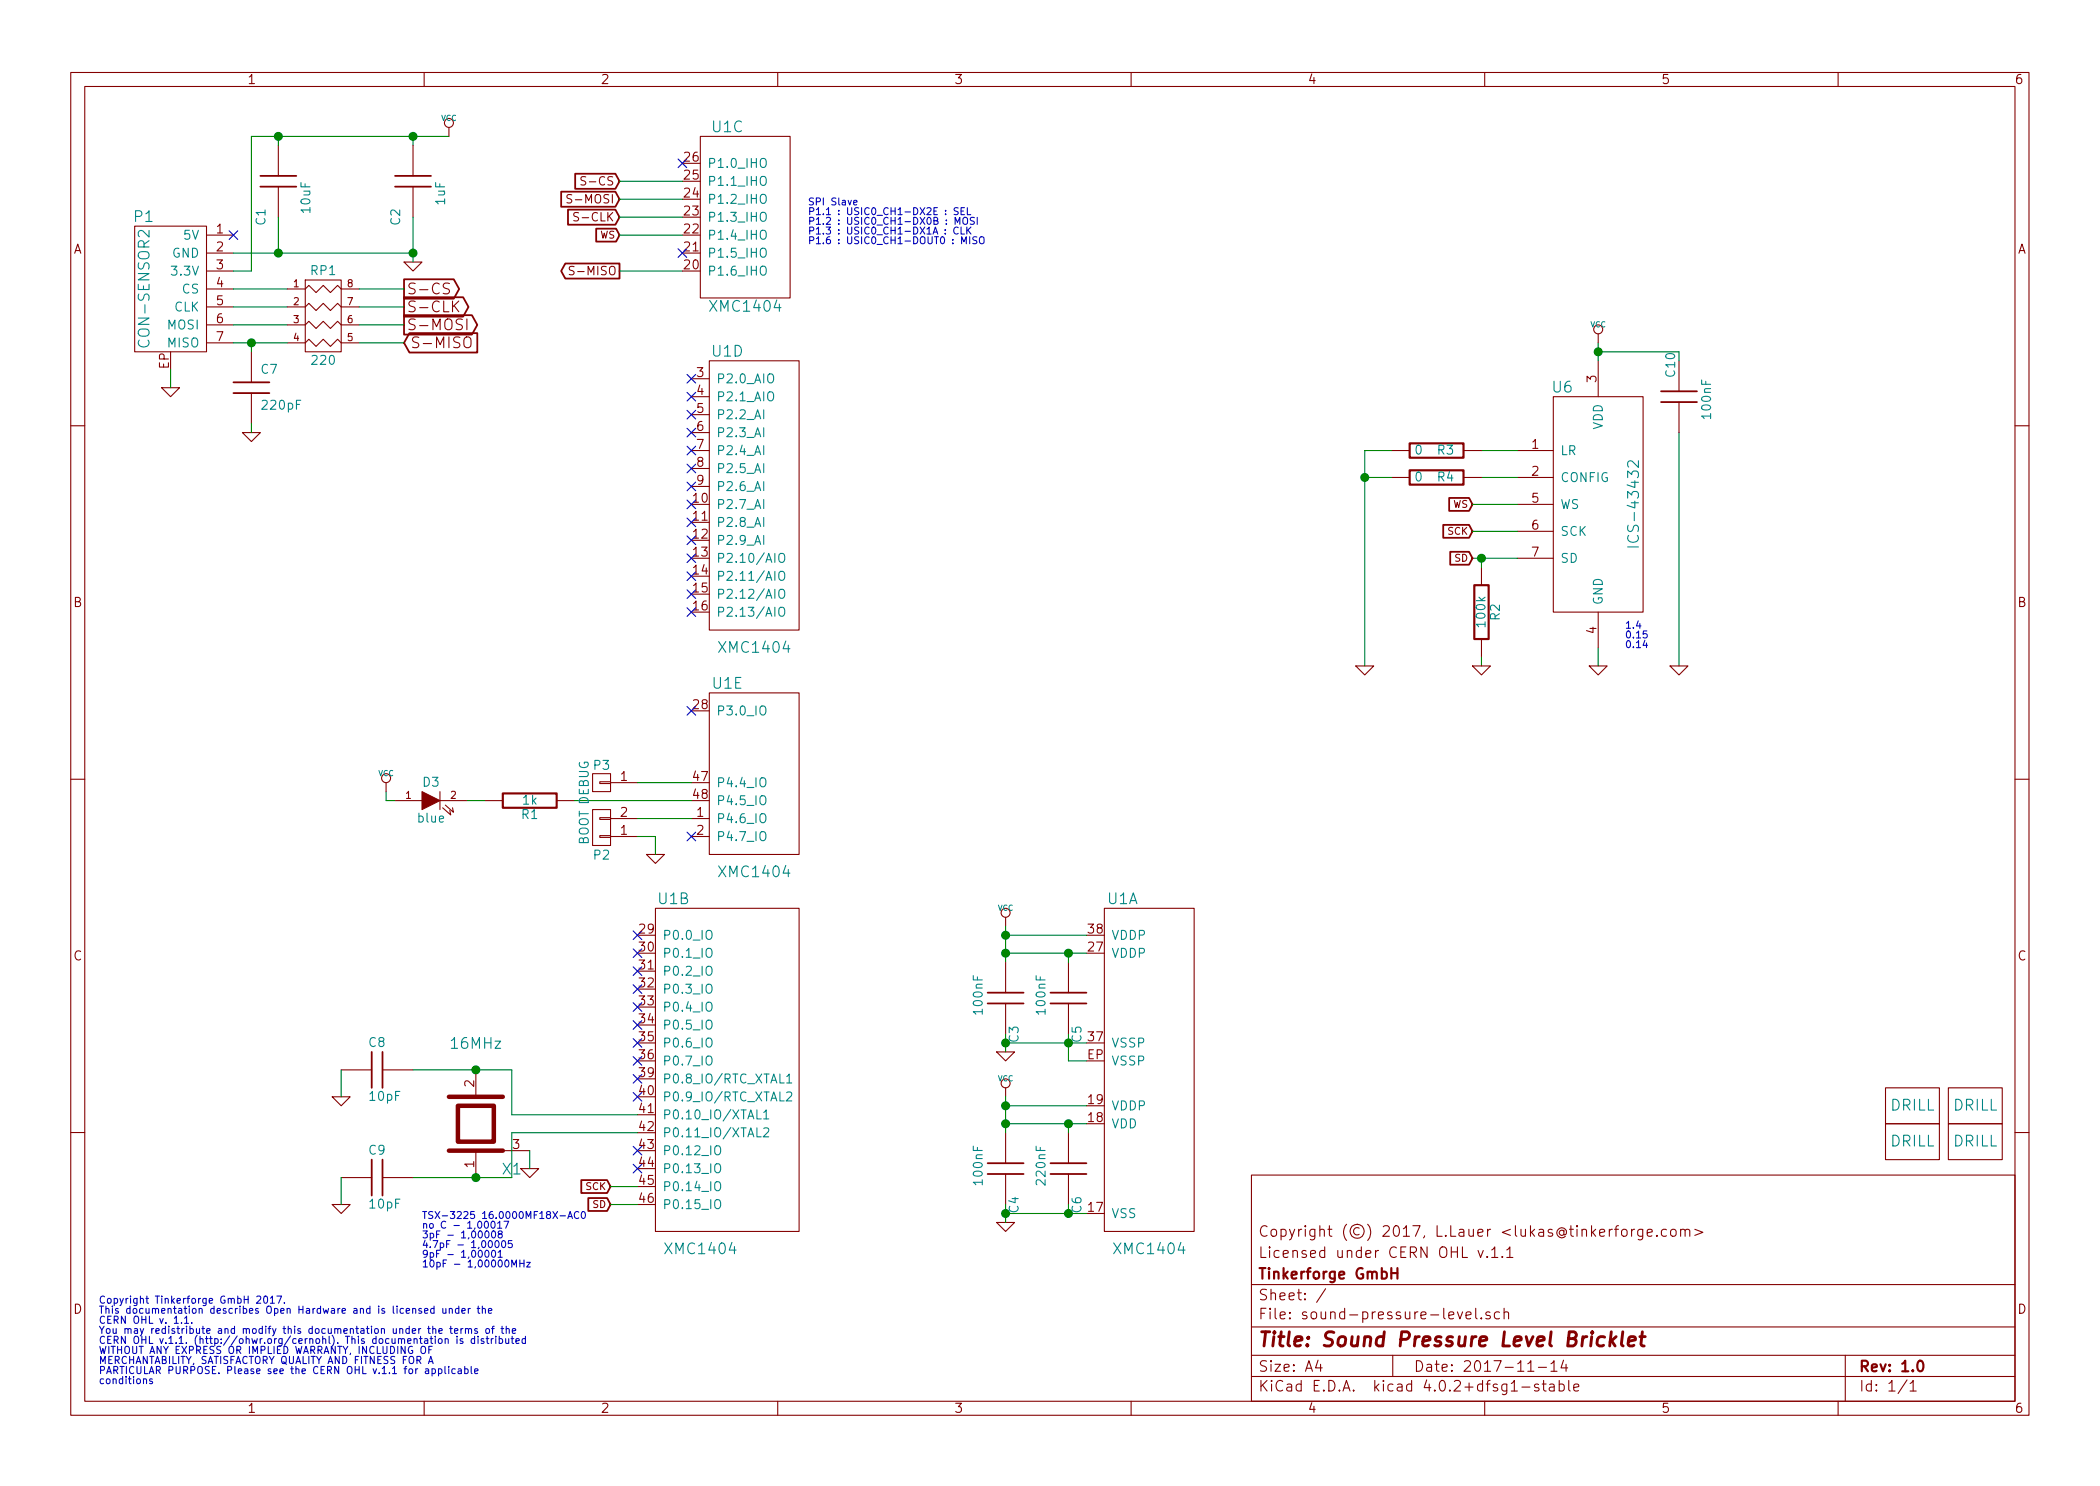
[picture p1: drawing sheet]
EESchema Schematic File Version 2
LIBS:tinkerforge
LIBS:power
LIBS:device
LIBS:transistors
LIBS:conn
LIBS:linear
LIBS:regul
LIBS:74xx
LIBS:cmos4000
LIBS:adc-dac
LIBS:memory
LIBS:xilinx
LIBS:microcontrollers
LIBS:dsp
LIBS:microchip
LIBS:analog_switches
LIBS:motorola
LIBS:texas
LIBS:intel
LIBS:audio
LIBS:interface
LIBS:digital-audio
LIBS:philips
LIBS:display
LIBS:cypress
LIBS:siliconi
LIBS:opto
LIBS:atmel
LIBS:contrib
LIBS:valves
LIBS:sound-pressure-level-cache
EELAYER 25 0
EELAYER END
$Descr A4 11693 8268
encoding utf-8
Sheet 1 1
Title "Sound Pressure Level Bricklet"
Date "2017-11-14"
Rev "1.0"
Comp "Tinkerforge GmbH"
Comment1 "Licensed under CERN OHL v.1.1"
Comment2 "Copyright (©) 2017, L.Lauer <lukas@tinkerforge.com>"
Comment3 ""
Comment4 ""
$EndDescr
Text Notes 550  7700 0    40   ~ 0
Copyright Tinkerforge GmbH 2017.\nThis documentation describes Open Hardware and is licensed under the\nCERN OHL v. 1.1.\nYou may redistribute and modify this documentation under the terms of the\nCERN OHL v.1.1. (http://ohwr.org/cernohl). This documentation is distributed\nWITHOUT ANY EXPRESS OR IMPLIED WARRANTY, INCLUDING OF\nMERCHANTABILITY, SATISFACTORY QUALITY AND FITNESS FOR A\nPARTICULAR PURPOSE. Please see the CERN OHL v.1.1 for applicable\nconditions\n
$Comp
L DRILL U2
U 1 1
P 10650 6150
F 0 "U2" H 10700 6200 60  0001 C CNN
F 1 "DRILL" H 10650 6150 60  0000 C CNN
F 2 "kicad-libraries:DRILL_NP" H 10650 6150 60  0001 C CNN
F 3 "" H 10650 6150 60  0001 C CNN
	1    10650 6150
	1    0    0    -1  
$EndComp
$Comp
L DRILL U3
U 1 1
P 10650 6350
F 0 "U3" H 10700 6400 60  0001 C CNN
F 1 "DRILL" H 10650 6350 60  0000 C CNN
F 2 "kicad-libraries:DRILL_NP" H 10650 6350 60  0001 C CNN
F 3 "" H 10650 6350 60  0001 C CNN
	1    10650 6350
	1    0    0    -1  
$EndComp
$Comp
L DRILL U5
U 1 1
P 11000 6350
F 0 "U5" H 11050 6400 60  0001 C CNN
F 1 "DRILL" H 11000 6350 60  0000 C CNN
F 2 "kicad-libraries:DRILL_NP" H 11000 6350 60  0001 C CNN
F 3 "" H 11000 6350 60  0001 C CNN
	1    11000 6350
	1    0    0    -1  
$EndComp
$Comp
L DRILL U4
U 1 1
P 11000 6150
F 0 "U4" H 11050 6200 60  0001 C CNN
F 1 "DRILL" H 11000 6150 60  0000 C CNN
F 2 "kicad-libraries:DRILL_NP" H 11000 6150 60  0001 C CNN
F 3 "" H 11000 6150 60  0001 C CNN
	1    11000 6150
	1    0    0    -1  
$EndComp
$Comp
L VCC #PWR01
U 1 1
P 2500 750
F 0 "#PWR01" H 2500 850 30  0001 C CNN
F 1 "VCC" H 2500 850 30  0000 C CNN
F 2 "" H 2500 750 60  0001 C CNN
F 3 "" H 2500 750 60  0001 C CNN
	1    2500 750 
	1    0    0    -1  
$EndComp
$Comp
L GND #PWR02
U 1 1
P 950 2150
F 0 "#PWR02" H 950 2150 30  0001 C CNN
F 1 "GND" H 950 2080 30  0001 C CNN
F 2 "" H 950 2150 60  0001 C CNN
F 3 "" H 950 2150 60  0001 C CNN
	1    950  2150
	1    0    0    -1  
$EndComp
$Comp
L CON-SENSOR2 P1
U 1 1
P 950 1600
F 0 "P1" H 1100 2000 60  0000 C CNN
F 1 "CON-SENSOR2" V 1100 1600 60  0000 C CNN
F 2 "kicad-libraries:CON-SENSOR2" H 950 1600 60  0001 C CNN
F 3 "" H 950 1600 60  0001 C CNN
	1    950  1600
	-1   0    0    -1  
$EndComp
$Comp
L C C1
U 1 1
P 1550 1000
F 0 "C1" V 1650 1150 50  0000 L CNN
F 1 "10uF" V 1400 1000 50  0000 L CNN
F 2 "kicad-libraries:C0805" H 1550 1000 60  0001 C CNN
F 3 "" H 1550 1000 60  0001 C CNN
	1    1550 1000
	-1   0    0    1   
$EndComp
$Comp
L C C2
U 1 1
P 2300 1000
F 0 "C2" V 2400 1150 50  0000 L CNN
F 1 "1uF" V 2150 1000 50  0000 L CNN
F 2 "kicad-libraries:C0603F" H 2300 1000 60  0001 C CNN
F 3 "" H 2300 1000 60  0001 C CNN
	1    2300 1000
	-1   0    0    1   
$EndComp
$Comp
L GND #PWR03
U 1 1
P 2300 1450
F 0 "#PWR03" H 2300 1450 30  0001 C CNN
F 1 "GND" H 2300 1380 30  0001 C CNN
F 2 "" H 2300 1450 60  0001 C CNN
F 3 "" H 2300 1450 60  0001 C CNN
	1    2300 1450
	1    0    0    -1  
$EndComp
$Comp
L XMC1XXX48 U1
U 2 1
P 3900 5950
F 0 "U1" H 3750 6900 60  0000 C CNN
F 1 "XMC1404" H 3900 4950 60  0000 C CNN
F 2 "kicad-libraries:QFN48-EP2" H 4050 6700 60  0001 C CNN
F 3 "" H 4050 6700 60  0000 C CNN
	2    3900 5950
	1    0    0    -1  
$EndComp
$Comp
L XMC1XXX48 U1
U 1 1
P 6400 5950
F 0 "U1" H 6250 6900 60  0000 C CNN
F 1 "XMC1404" H 6400 4950 60  0000 C CNN
F 2 "kicad-libraries:QFN48-EP2" H 6550 6700 60  0001 C CNN
F 3 "" H 6550 6700 60  0000 C CNN
	1    6400 5950
	1    0    0    -1  
$EndComp
$Comp
L XMC1XXX48 U1
U 4 1
P 4200 2600
F 0 "U1" H 4050 3250 60  0000 C CNN
F 1 "XMC1404" H 4200 1600 60  0000 C CNN
F 2 "kicad-libraries:QFN48-EP2" H 4350 3350 60  0001 C CNN
F 3 "" H 4350 3350 60  0000 C CNN
	4    4200 2600
	1    0    0    -1  
$EndComp
$Comp
L XMC1XXX48 U1
U 3 1
P 4150 1200
F 0 "U1" H 4050 1700 60  0000 C CNN
F 1 "XMC1404" H 4150 700 60  0000 C CNN
F 2 "kicad-libraries:QFN48-EP2" H 4300 1950 60  0001 C CNN
F 3 "" H 4300 1950 60  0000 C CNN
	3    4150 1200
	1    0    0    -1  
$EndComp
$Comp
L C C3
U 1 1
P 5600 5550
F 0 "C3" V 5650 5300 50  0000 L CNN
F 1 "100nF" V 5450 5450 50  0000 L CNN
F 2 "kicad-libraries:C0603F" H 5600 5550 60  0001 C CNN
F 3 "" H 5600 5550 60  0001 C CNN
	1    5600 5550
	1    0    0    -1  
$EndComp
$Comp
L C C5
U 1 1
P 5950 5550
F 0 "C5" V 6000 5300 50  0000 L CNN
F 1 "100nF" V 5800 5450 50  0000 L CNN
F 2 "kicad-libraries:C0603F" H 5950 5550 60  0001 C CNN
F 3 "" H 5950 5550 60  0001 C CNN
	1    5950 5550
	1    0    0    -1  
$EndComp
$Comp
L C C6
U 1 1
P 5950 6500
F 0 "C6" V 6000 6250 50  0000 L CNN
F 1 "220nF" V 5800 6400 50  0000 L CNN
F 2 "kicad-libraries:C0603F" H 5950 6500 60  0001 C CNN
F 3 "" H 5950 6500 60  0001 C CNN
	1    5950 6500
	1    0    0    -1  
$EndComp
$Comp
L C C4
U 1 1
P 5600 6500
F 0 "C4" V 5650 6250 50  0000 L CNN
F 1 "100nF" V 5450 6400 50  0000 L CNN
F 2 "kicad-libraries:C0603F" H 5600 6500 60  0001 C CNN
F 3 "" H 5600 6500 60  0001 C CNN
	1    5600 6500
	1    0    0    -1  
$EndComp
$Comp
L VCC #PWR04
U 1 1
P 5600 5150
F 0 "#PWR04" H 5600 5250 30  0001 C CNN
F 1 "VCC" H 5600 5250 30  0000 C CNN
F 2 "" H 5600 5150 60  0001 C CNN
F 3 "" H 5600 5150 60  0001 C CNN
	1    5600 5150
	1    0    0    -1  
$EndComp
$Comp
L VCC #PWR05
U 1 1
P 5600 6100
F 0 "#PWR05" H 5600 6200 30  0001 C CNN
F 1 "VCC" H 5600 6200 30  0000 C CNN
F 2 "" H 5600 6100 60  0001 C CNN
F 3 "" H 5600 6100 60  0001 C CNN
	1    5600 6100
	1    0    0    -1  
$EndComp
$Comp
L GND #PWR06
U 1 1
P 5600 5850
F 0 "#PWR06" H 5600 5850 30  0001 C CNN
F 1 "GND" H 5600 5780 30  0001 C CNN
F 2 "" H 5600 5850 60  0001 C CNN
F 3 "" H 5600 5850 60  0001 C CNN
	1    5600 5850
	1    0    0    -1  
$EndComp
$Comp
L GND #PWR07
U 1 1
P 5600 6800
F 0 "#PWR07" H 5600 6800 30  0001 C CNN
F 1 "GND" H 5600 6730 30  0001 C CNN
F 2 "" H 5600 6800 60  0001 C CNN
F 3 "" H 5600 6800 60  0001 C CNN
	1    5600 6800
	1    0    0    -1  
$EndComp
Text GLabel 2250 1600 2    60   Output ~ 0
S-CS
Text GLabel 2250 1700 2    60   Output ~ 0
S-CLK
Text GLabel 2250 1800 2    60   Output ~ 0
S-MOSI
Text GLabel 2250 1900 2    60   Input ~ 0
S-MISO
Text GLabel 3450 1000 0    47   Input ~ 0
S-CS
Text GLabel 3450 1200 0    47   Input ~ 0
S-CLK
Text GLabel 3450 1100 0    47   Input ~ 0
S-MOSI
Text GLabel 3450 1500 0    47   Output ~ 0
S-MISO
$Comp
L LED D3
U 1 1
P 2400 4450
F 0 "D3" H 2400 4550 50  0000 C CNN
F 1 "blue" H 2400 4350 50  0000 C CNN
F 2 "kicad-libraries:D0603E" H 2400 4450 50  0001 C CNN
F 3 "" H 2400 4450 50  0000 C CNN
	1    2400 4450
	1    0    0    -1  
$EndComp
$Comp
L CONN_01X02 P2
U 1 1
P 3350 4600
F 0 "P2" H 3350 4750 50  0000 C CNN
F 1 "BOOT" V 3450 4600 50  0000 C CNN
F 2 "kicad-libraries:SolderJumper" H 3350 4500 50  0001 C CNN
F 3 "" H 3350 4500 50  0000 C CNN
	1    3350 4600
	-1   0    0    1   
$EndComp
$Comp
L VCC #PWR08
U 1 1
P 2150 4400
F 0 "#PWR08" H 2150 4500 30  0001 C CNN
F 1 "VCC" H 2150 4500 30  0000 C CNN
F 2 "" H 2150 4400 60  0001 C CNN
F 3 "" H 2150 4400 60  0001 C CNN
	1    2150 4400
	1    0    0    -1  
$EndComp
Text Notes 4500 1350 0    39   ~ 0
SPI Slave\nP1.1 : USIC0_CH1-DX2E : SEL\nP1.2 : USIC0_CH1-DX0B : MOSI\nP1.3 : USIC0_CH1-DX1A : CLK\nP1.6 : USIC0_CH1-DOUT0 : MISO
$Comp
L C C8
U 1 1
P 2100 5950
F 0 "C8" V 1950 5900 50  0000 L CNN
F 1 "10pF" V 2250 5900 50  0000 L CNN
F 2 "kicad-libraries:C0603F" H 2100 5950 60  0001 C CNN
F 3 "" H 2100 5950 60  0001 C CNN
	1    2100 5950
	0    1    1    0   
$EndComp
$Comp
L C C9
U 1 1
P 2100 6550
F 0 "C9" V 1950 6500 50  0000 L CNN
F 1 "10pF" V 2250 6500 50  0000 L CNN
F 2 "kicad-libraries:C0603F" H 2100 6550 60  0001 C CNN
F 3 "" H 2100 6550 60  0001 C CNN
	1    2100 6550
	0    1    1    0   
$EndComp
$Comp
L GND #PWR09
U 1 1
P 1900 6700
F 0 "#PWR09" H 1900 6700 30  0001 C CNN
F 1 "GND" H 1900 6630 30  0001 C CNN
F 2 "" H 1900 6700 60  0001 C CNN
F 3 "" H 1900 6700 60  0001 C CNN
	1    1900 6700
	1    0    0    -1  
$EndComp
$Comp
L CRYSTAL_3225 X1
U 1 1
P 2650 6250
F 0 "X1" V 2400 6050 60  0000 C CNN
F 1 "16MHz" V 3100 6250 60  0000 C CNN
F 2 "kicad-libraries:CRYSTAL_3225" H 2650 6250 60  0001 C CNN
F 3 "" H 2650 6250 60  0000 C CNN
	1    2650 6250
	0    -1   -1   0   
$EndComp
$Comp
L GND #PWR010
U 1 1
P 1900 6100
F 0 "#PWR010" H 1900 6100 30  0001 C CNN
F 1 "GND" H 1900 6030 30  0001 C CNN
F 2 "" H 1900 6100 60  0001 C CNN
F 3 "" H 1900 6100 60  0001 C CNN
	1    1900 6100
	1    0    0    -1  
$EndComp
$Comp
L GND #PWR011
U 1 1
P 2950 6500
F 0 "#PWR011" H 2950 6500 30  0001 C CNN
F 1 "GND" H 2950 6430 30  0001 C CNN
F 2 "" H 2950 6500 60  0001 C CNN
F 3 "" H 2950 6500 60  0001 C CNN
	1    2950 6500
	1    0    0    -1  
$EndComp
$Comp
L GND #PWR012
U 1 1
P 3650 4750
F 0 "#PWR012" H 3650 4750 30  0001 C CNN
F 1 "GND" H 3650 4680 30  0001 C CNN
F 2 "" H 3650 4750 60  0001 C CNN
F 3 "" H 3650 4750 60  0001 C CNN
	1    3650 4750
	1    0    0    -1  
$EndComp
Text Notes 2350 7050 0    39   ~ 0
TSX-3225 16.0000MF18X-AC0\nno C - 1,00017\n3pF - 1,00008\n4.7pF - 1,00005\n9pF - 1,00001\n10pF - 1,00000MHz
NoConn ~ 1300 1300
$Comp
L R R1
U 1 1
P 2950 4450
F 0 "R1" V 3030 4450 50  0000 C CNN
F 1 "1k" V 2950 4450 50  0000 C CNN
F 2 "kicad-libraries:R0603F" H 2950 4450 60  0001 C CNN
F 3 "" H 2950 4450 60  0000 C CNN
	1    2950 4450
	0    1    1    0   
$EndComp
$Comp
L XMC1XXX48 U1
U 5 1
P 4200 4250
F 0 "U1" H 4050 4700 60  0000 C CNN
F 1 "XMC1404" H 4200 3650 60  0000 C CNN
F 2 "kicad-libraries:QFN48-EP2" H 4350 5000 60  0001 C CNN
F 3 "" H 4350 5000 60  0000 C CNN
	5    4200 4250
	1    0    0    -1  
$EndComp
$Comp
L R_PACK4 RP1
U 1 1
P 1800 1950
F 0 "RP1" H 1800 2400 50  0000 C CNN
F 1 "220" H 1800 1900 50  0000 C CNN
F 2 "kicad-libraries:4X0402" H 1800 1950 50  0001 C CNN
F 3 "" H 1800 1950 50  0000 C CNN
	1    1800 1950
	1    0    0    -1  
$EndComp
Wire Wire Line
	950  2150 950  2050
Wire Wire Line
	2300 1400 1300 1400
Wire Wire Line
	1400 750  2500 750 
Wire Wire Line
	1400 1500 1400 750 
Wire Wire Line
	2300 1200 2300 1450
Wire Wire Line
	1550 750  1550 800 
Wire Wire Line
	2300 800  2300 750 
Connection ~ 2300 750 
Connection ~ 1550 750 
Wire Wire Line
	1550 1400 1550 1200
Connection ~ 1550 1400
Wire Wire Line
	6050 5800 5600 5800
Wire Wire Line
	5600 5750 5600 5850
Wire Wire Line
	6050 5200 5600 5200
Wire Wire Line
	5600 5150 5600 5350
Wire Wire Line
	5950 5750 5950 5900
Connection ~ 5950 5800
Wire Wire Line
	5600 5300 6050 5300
Wire Wire Line
	5950 5300 5950 5350
Connection ~ 5600 5300
Connection ~ 5950 5300
Wire Wire Line
	5950 5900 6050 5900
Wire Wire Line
	5600 6750 6050 6750
Wire Wire Line
	5950 6750 5950 6700
Wire Wire Line
	5600 6250 6050 6250
Wire Wire Line
	5950 6250 5950 6300
Wire Wire Line
	5600 6700 5600 6800
Connection ~ 5950 6750
Wire Wire Line
	6050 6150 5600 6150
Wire Wire Line
	5600 6100 5600 6300
Connection ~ 5600 6250
Connection ~ 5950 6250
Connection ~ 5600 6750
Connection ~ 5600 5800
Connection ~ 5600 6150
Connection ~ 5600 5200
Connection ~ 2300 1400
Wire Wire Line
	1300 1600 1600 1600
Wire Wire Line
	1300 1700 1600 1700
Wire Wire Line
	1300 1800 1600 1800
Wire Wire Line
	1300 1900 1600 1900
Wire Wire Line
	2850 6550 2850 6300
Wire Wire Line
	2850 6200 3550 6200
Wire Wire Line
	2850 5950 2850 6200
Wire Wire Line
	2850 6300 3550 6300
Wire Wire Line
	2300 5950 2850 5950
Wire Wire Line
	2300 6550 2850 6550
Connection ~ 2650 6550
Connection ~ 2650 5950
Wire Wire Line
	1900 6700 1900 6550
Wire Wire Line
	1900 6100 1900 5950
Wire Wire Line
	2950 6500 2950 6400
Wire Wire Line
	3450 1000 3800 1000
Wire Wire Line
	3450 1100 3800 1100
Wire Wire Line
	3450 1200 3800 1200
Wire Wire Line
	3450 1500 3800 1500
Wire Wire Line
	3550 4650 3650 4650
Wire Wire Line
	3850 4550 3550 4550
Wire Wire Line
	1300 1500 1400 1500
Wire Wire Line
	2700 4450 2600 4450
Wire Wire Line
	2200 4450 2150 4450
Wire Wire Line
	2000 1600 2250 1600
Wire Wire Line
	2250 1700 2000 1700
Wire Wire Line
	2000 1800 2250 1800
Wire Wire Line
	2250 1900 2000 1900
$Comp
L C C7
U 1 1
P 1400 2150
F 0 "C7" H 1450 2250 50  0000 L CNN
F 1 "220pF" H 1450 2050 50  0000 L CNN
F 2 "kicad-libraries:C0402F" H 1400 2150 60  0001 C CNN
F 3 "" H 1400 2150 60  0000 C CNN
	1    1400 2150
	1    0    0    -1  
$EndComp
$Comp
L GND #PWR013
U 1 1
P 1400 2400
F 0 "#PWR013" H 1400 2400 30  0001 C CNN
F 1 "GND" H 1400 2330 30  0001 C CNN
F 2 "" H 1400 2400 60  0001 C CNN
F 3 "" H 1400 2400 60  0001 C CNN
	1    1400 2400
	1    0    0    -1  
$EndComp
Wire Wire Line
	1400 1950 1400 1900
Connection ~ 1400 1900
Wire Wire Line
	1400 2350 1400 2400
Text Notes 9050 3600 0    39   ~ 0
1.4\n0.15\n0.14  
Wire Wire Line
	2150 4450 2150 4400
$Comp
L ICS-43432 U6
U 1 1
P 8900 2800
F 0 "U6" H 8700 3450 60  0000 C CNN
F 1 "ICS-43432" V 9100 2800 60  0000 C CNN
F 2 "kicad-libraries:ICS-43432" H 8900 2800 60  0001 C CNN
F 3 "" H 8900 2800 60  0000 C CNN
	1    8900 2800
	1    0    0    -1  
$EndComp
$Comp
L VCC #PWR014
U 1 1
P 8900 1900
F 0 "#PWR014" H 8900 2000 30  0001 C CNN
F 1 "VCC" H 8900 2000 30  0000 C CNN
F 2 "" H 8900 1900 60  0001 C CNN
F 3 "" H 8900 1900 60  0001 C CNN
	1    8900 1900
	1    0    0    -1  
$EndComp
$Comp
L GND #PWR015
U 1 1
P 8900 3700
F 0 "#PWR015" H 8900 3700 30  0001 C CNN
F 1 "GND" H 8900 3630 30  0001 C CNN
F 2 "" H 8900 3700 60  0001 C CNN
F 3 "" H 8900 3700 60  0001 C CNN
	1    8900 3700
	1    0    0    -1  
$EndComp
Wire Wire Line
	3200 4450 3850 4450
Text GLabel 8200 2800 0    39   Input ~ 0
WS
Text GLabel 8200 2950 0    39   Input ~ 0
SCK
Text GLabel 3400 6700 0    39   Input ~ 0
SD
Wire Wire Line
	8900 1900 8900 2000
Wire Wire Line
	8900 3600 8900 3700
Wire Wire Line
	8200 2800 8450 2800
Wire Wire Line
	8200 2950 8450 2950
Wire Wire Line
	8200 3100 8450 3100
$Comp
L GND #PWR016
U 1 1
P 7600 3700
F 0 "#PWR016" H 7600 3700 30  0001 C CNN
F 1 "GND" H 7600 3630 30  0001 C CNN
F 2 "" H 7600 3700 60  0001 C CNN
F 3 "" H 7600 3700 60  0001 C CNN
	1    7600 3700
	1    0    0    -1  
$EndComp
Text GLabel 3450 1300 0    39   Input ~ 0
WS
Wire Wire Line
	3450 1300 3800 1300
Text GLabel 3400 6600 0    39   Input ~ 0
SCK
Wire Wire Line
	3400 6600 3550 6600
$Comp
L R R2
U 1 1
P 8250 3400
F 0 "R2" V 8330 3400 50  0000 C CNN
F 1 "100k" V 8250 3400 50  0000 C CNN
F 2 "kicad-libraries:R0603F" H 8250 3400 60  0001 C CNN
F 3 "" H 8250 3400 60  0000 C CNN
	1    8250 3400
	1    0    0    -1  
$EndComp
Wire Wire Line
	8250 3150 8250 3100
Connection ~ 8250 3100
Wire Wire Line
	8250 3650 8250 3700
$Comp
L GND #PWR017
U 1 1
P 8250 3700
F 0 "#PWR017" H 8250 3700 30  0001 C CNN
F 1 "GND" H 8250 3630 30  0001 C CNN
F 2 "" H 8250 3700 60  0001 C CNN
F 3 "" H 8250 3700 60  0001 C CNN
	1    8250 3700
	1    0    0    -1  
$EndComp
Text GLabel 8200 3100 0    39   Input ~ 0
SD
Wire Wire Line
	3400 6700 3550 6700
NoConn ~ 3550 6500
NoConn ~ 3550 6400
NoConn ~ 3550 6100
NoConn ~ 3550 6000
NoConn ~ 3550 5900
NoConn ~ 3550 5800
NoConn ~ 3550 5700
NoConn ~ 3550 5600
NoConn ~ 3550 5500
NoConn ~ 3550 5400
NoConn ~ 3550 5300
NoConn ~ 3550 5200
NoConn ~ 3850 4650
NoConn ~ 3850 3950
NoConn ~ 3850 3400
NoConn ~ 3850 3300
NoConn ~ 3850 3200
NoConn ~ 3850 3100
NoConn ~ 3850 3000
NoConn ~ 3850 2900
NoConn ~ 3850 2800
NoConn ~ 3850 2700
NoConn ~ 3850 2600
NoConn ~ 3850 2500
NoConn ~ 3850 2400
NoConn ~ 3850 2300
NoConn ~ 3850 2200
NoConn ~ 3850 2100
NoConn ~ 3800 900 
NoConn ~ 3800 1400
Wire Wire Line
	8250 2500 8450 2500
Wire Wire Line
	8250 2650 8450 2650
$Comp
L R R3
U 1 1
P 8000 2500
F 0 "R3" V 8000 2550 50  0000 C CNN
F 1 "0" V 8000 2400 50  0000 C CNN
F 2 "kicad-libraries:R0402F" H 8000 2500 60  0001 C CNN
F 3 "" H 8000 2500 60  0000 C CNN
	1    8000 2500
	0    1    1    0   
$EndComp
$Comp
L R R4
U 1 1
P 8000 2650
F 0 "R4" V 8000 2700 50  0000 C CNN
F 1 "0" V 8000 2550 50  0000 C CNN
F 2 "kicad-libraries:R0402F" H 8000 2650 60  0001 C CNN
F 3 "" H 8000 2650 60  0000 C CNN
	1    8000 2650
	0    1    1    0   
$EndComp
Wire Wire Line
	7600 2500 7600 3700
Wire Wire Line
	7600 2650 7750 2650
Wire Wire Line
	7750 2500 7600 2500
Connection ~ 7600 2650
Wire Wire Line
	8900 1950 9350 1950
Connection ~ 8900 1950
$Comp
L C C10
U 1 1
P 9350 2200
F 0 "C10" V 9400 1950 50  0000 L CNN
F 1 "100nF" V 9200 2100 50  0000 L CNN
F 2 "kicad-libraries:C0603F" H 9350 2200 60  0001 C CNN
F 3 "" H 9350 2200 60  0001 C CNN
	1    9350 2200
	-1   0    0    1   
$EndComp
Wire Wire Line
	9350 1950 9350 2000
Wire Wire Line
	9350 2400 9350 3700
$Comp
L GND #PWR018
U 1 1
P 9350 3700
F 0 "#PWR018" H 9350 3700 30  0001 C CNN
F 1 "GND" H 9350 3630 30  0001 C CNN
F 2 "" H 9350 3700 60  0001 C CNN
F 3 "" H 9350 3700 60  0001 C CNN
	1    9350 3700
	1    0    0    -1  
$EndComp
Wire Wire Line
	3650 4650 3650 4750
$Comp
L CONN_01X01 P3
U 1 1
P 3350 4350
F 0 "P3" H 3350 4250 50  0000 C CNN
F 1 "DEBUG" V 3450 4350 50  0000 C CNN
F 2 "kicad-libraries:DEBUG_PAD" H 3350 4350 50  0001 C CNN
F 3 "" H 3350 4350 50  0000 C CNN
	1    3350 4350
	-1   0    0    1   
$EndComp
Wire Wire Line
	3850 4350 3550 4350
$EndSCHEMATC
